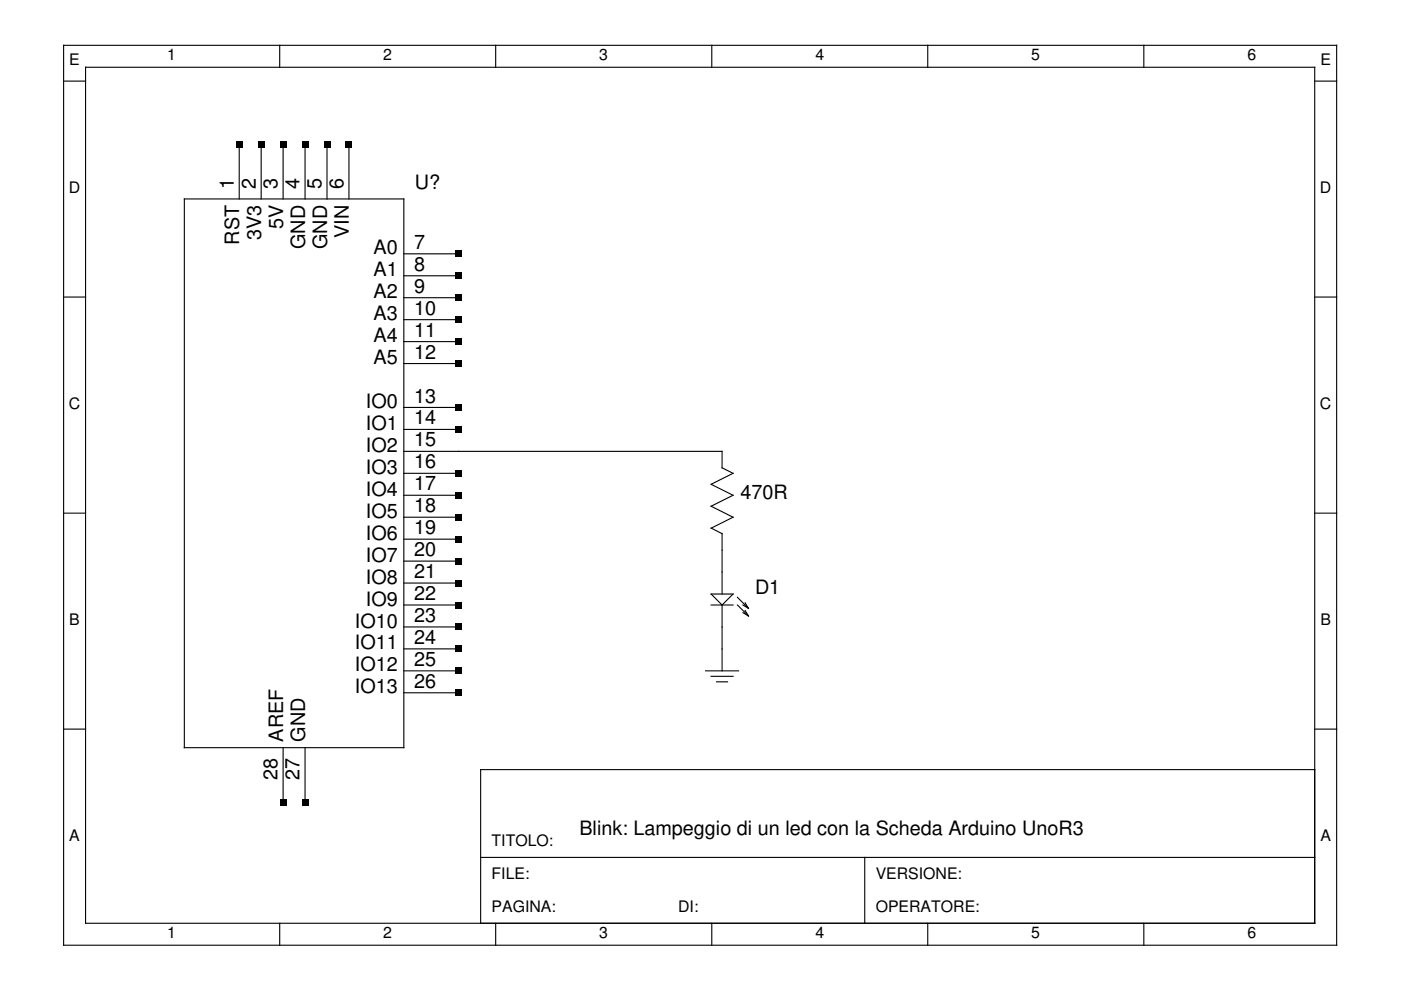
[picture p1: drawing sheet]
<svg xmlns="http://www.w3.org/2000/svg" width="297mm" height="210mm" viewBox="0 0 297 210" stroke-linecap="round" stroke-linejoin="round" font-family="sans-serif">
<g fill="none" stroke="#000" stroke-width=".23">
<path d="M13.5 9.6h269.9v190.8h-269.9zM13.5 17.2h4.6M18.1 14.3h260.6v181.5h-260.6zM59.3 9.6v4.7M105.1 9.6v4.7M150.9 9.6v4.7M196.7 9.6v4.7M242.5 9.6v4.7M278.7 17.2h4.7M50.7 30.5v11.7M55.4 30.5v11.7M60 30.5v11.7"/>
<path d="M64.7 30.5v11.7M69.3 30.5v11.7M74 30.5v11.7M39.1 42.2h46.5v116.3h-46.5zM85.6 53.8h11.7M85.6 58.5h11.7M13.5 63h4.6M85.6 63.1h11.7M85.6 67.8h11.7M85.6 72.4h11.7M85.6 77.1h11.7M278.7 63h4.7"/>
<path d="M85.6 86.4h11.7M85.6 91h11.7M85.6 95.7h67.5v3.5l2.3 1.2-4.6 2.3 4.6 2.3-4.6 2.3 4.6 2.4-4.6 2.3M13.5 108.8h4.6M85.6 100.4h11.7M85.6 105h11.7M85.6 109.7h11.7M85.6 114.3h11.7M85.6 119h11.7M150.8 112l2.3 1.2M153.1 113.1v12.8M278.7 108.8h4.7"/>
<path d="M85.6 123.6h11.7M85.6 128.3h11.7M85.6 132.9h11.7M85.6 137.6h11.7M150.8 128.3h4.6M150.8 125.9h4.6l-2.3 2.4zM153.1 128.3v13.9M156.4 126.6l2.3 2.4M156.4 128.3l2.3 2.3M157.5 128.3l1.2 .7M157.5 129.9l1.2 .7M158 127.8l.7 1.2"/>
<path d="M158 129.4l.7 1.2M13.5 154.6h4.6M60 158.5v11.7M64.7 158.5v11.7M85.6 142.2h11.7M85.6 146.9h11.7M149.6 142.2h7M150.8 143.4h4.6M151.9 144.6h2.4M278.7 154.6h4.7M278.7 163.2h-176.8v32.6M59.3 195.8v4.6"/>
<path d="M101.9 181.8h176.8M105.1 195.8v4.6M150.9 195.8v4.6M183.3 181.8v14M196.7 195.8v4.6M242.5 195.8v4.6"/>
</g>
<g fill="#000">
<path d="M50 29.9h1.4v1.3h-1.4zM54.7 29.9h1.4v1.3h-1.4zM59.3 29.9h1.4v1.3h-1.4zM64 29.9h1.4v1.3h-1.4zM68.6 29.9h1.4v1.3h-1.4zM73.3 29.9h1.4v1.3h-1.4zM96.6 53.1h1.4v1.4h-1.4zM96.6 57.8h1.4v1.4h-1.4zM96.6 62.4h1.4v1.4h-1.4zM96.6 67.1h1.4v1.4h-1.4zM96.6 71.7h1.4v1.4h-1.4zM96.6 76.4h1.4v1.4h-1.4z"/>
<path d="M96.6 85.7h1.4v1.4h-1.4zM96.6 90.3h1.4v1.4h-1.4zM96.6 99.7h1.4v1.4h-1.4zM96.6 104.3h1.4v1.4h-1.4zM96.6 109h1.4v1.4h-1.4zM96.6 113.6h1.4v1.4h-1.4zM96.6 118.3h1.4v1.4h-1.4zM96.6 122.9h1.4v1.4h-1.4zM96.6 127.6h1.4v1.4h-1.4zM96.6 132.2h1.4v1.4h-1.4zM96.6 136.9h1.4v1.4h-1.4zM96.6 141.5h1.4v1.4h-1.4z"/>
<path d="M96.6 146.2h1.4v1.4h-1.4zM59.3 169.5h1.4v1.4h-1.4zM64 169.5h1.4v1.4h-1.4z"/>
</g>
<g font-size="4.2">
<text x="49.6" y="40" transform="rotate(-90 49.6 40)">1</text>
<text x="54.2" y="40" transform="rotate(-90 54.2 40)">2</text>
<text x="58.9" y="40" transform="rotate(-90 58.9 40)">3</text>
<text x="63.5" y="40" transform="rotate(-90 63.5 40)">4</text>
<text x="68.2" y="40" transform="rotate(-90 68.2 40)">5</text>
<text x="72.8" y="40" transform="rotate(-90 72.8 40)">6</text>
<text x="87.9" y="40">U?</text>
<text x="50.7" y="51.9" transform="rotate(-90 50.7 51.9)">RST</text>
<text x="55.4" y="50.9" transform="rotate(-90 55.4 50.9)">3V3</text>
<text x="60" y="48.6" transform="rotate(-90 60 48.6)">5V</text>
<text x="64.7" y="52.8" transform="rotate(-90 64.7 52.8)">GND</text>
<text x="69.3" y="52.8" transform="rotate(-90 69.3 52.8)">GND</text>
<text x="74" y="50.5" transform="rotate(-90 74 50.5)">VIN</text>
<text x="79.2" y="53.9">A0</text>
<text x="87.8" y="52.8">7</text>
<text x="79.2" y="58.6">A1</text>
<text x="87.8" y="57.4">8</text>
<text x="79.2" y="63.2">A2</text>
<text x="87.8" y="62.1">9</text>
<text x="79.2" y="67.9">A3</text>
<text x="87.8" y="66.7">10</text>
<text x="87.8" y="71.4">11</text>
<text x="79.2" y="72.5">A4</text>
<text x="79.2" y="77.2">A5</text>
<text x="87.8" y="76">12</text>
<text x="77.6" y="86.5">IO0</text>
<text x="87.8" y="85.3">13</text>
<text x="87.8" y="90">14</text>
<text x="77.6" y="91.2">IO1</text>
<text x="77.6" y="95.8">IO2</text>
<text x="87.8" y="94.7">15</text>
<text x="77.6" y="100.5">IO3</text>
<text x="87.8" y="99.3">16</text>
<text x="77.6" y="105.1">IO4</text>
<text x="87.8" y="104">17</text>
<text x="157" y="105.7">470R</text>
<text x="77.6" y="109.8">IO5</text>
<text x="87.8" y="108.6">18</text>
<text x="87.8" y="113.3">19</text>
<text x="77.6" y="114.4">IO6</text>
<text x="77.6" y="119.1">IO7</text>
<text x="87.8" y="117.9">20</text>
<text x="77.6" y="123.7">IO8</text>
<text x="87.8" y="122.6">21</text>
<text x="160.1" y="125.9">D1</text>
<text x="77.6" y="128.4">IO9</text>
<text x="87.8" y="131.9">23</text>
<text x="87.8" y="127.2">22</text>
<text x="75.2" y="133">IO10</text>
<text x="75.2" y="137.7">IO11</text>
<text x="87.8" y="136.5">24</text>
<text x="75.2" y="142.4">IO12</text>
<text x="87.8" y="141.2">25</text>
<text x="75.2" y="147">IO13</text>
<text x="87.8" y="145.8">26</text>
<text x="60" y="157.2" transform="rotate(-90 60 157.2)">AREF</text>
<text x="64.7" y="157.2" transform="rotate(-90 64.7 157.2)">GND</text>
<text x="58.9" y="165.4" transform="rotate(-90 58.9 165.4)">28</text>
<text x="63.5" y="165.4" transform="rotate(-90 63.5 165.4)">27</text>
<text x="122.8" y="177.1">Blink: Lampeggio di un led con la Scheda Arduino UnoR3</text>
</g>
<g font-size="3.4">
<text x="14.7" y="13.8">E</text>
<text x="35.4" y="12.8">1</text>
<text x="81.3" y="12.8">2</text>
<text x="127.1" y="12.8">3</text>
<text x="172.9" y="12.8">4</text>
<text x="218.7" y="12.8">5</text>
<text x="264.5" y="12.8">6</text>
<text x="279.9" y="13.8">E</text>
<text x="14.6" y="41">D</text>
<text x="279.9" y="41">D</text>
<text x="14.6" y="86.8">C</text>
<text x="279.9" y="86.8">C</text>
<text x="14.7" y="132.6">B</text>
<text x="279.9" y="132.6">B</text>
<text x="14.7" y="178.4">A</text>
<text x="104.2" y="179.5">TITOLO:</text>
<text x="279.9" y="178.4">A</text>
<text x="104.2" y="186.4">FILE:</text>
<text x="185.7" y="186.4">VERSIONE:</text>
<text x="104.2" y="193.4">PAGINA:</text>
<text x="143.8" y="193.4">DI:</text>
<text x="185.7" y="193.4">OPERATORE:</text>
<text x="35.4" y="198.9">1</text>
<text x="81.3" y="198.9">2</text>
<text x="127.1" y="198.9">3</text>
<text x="172.9" y="198.9">4</text>
<text x="218.7" y="198.9">5</text>
<text x="264.5" y="198.9">6</text>
</g>
</svg>
